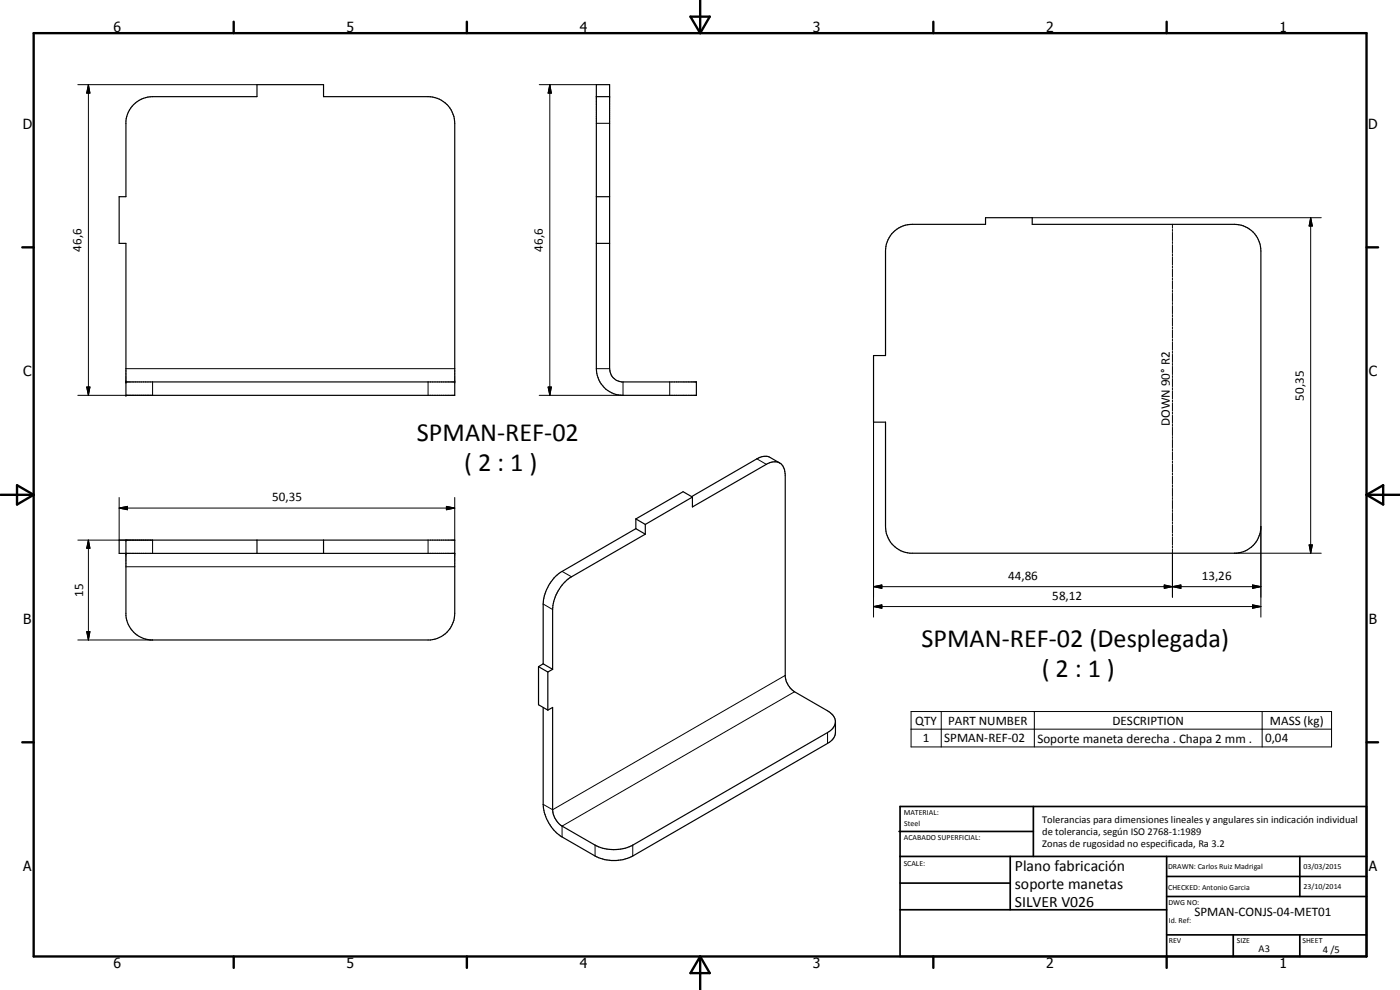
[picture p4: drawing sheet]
<svg xmlns="http://www.w3.org/2000/svg" width="420mm" height="297mm" viewBox="0 0 420 297" stroke-linecap="round" stroke-linejoin="round" font-family="sans-serif">
<g fill="none" stroke="#000" stroke-width=".35">
<path d="M40.1 31.4a8 8 0 0 1 5.7-2.4h31.3v-3.6h20v3.6h31.4a8 8 0 0 1 8 8v81.6h-98.7v-45.6h-2v-14h2v-22.7a8 8 0 0 1 2.3-4.9zM179 25.4h4v85.2a4 4 0 0 0 3.5 4h22.5v4h-22a8 8 0 0 1-8-8zM179 29h4M179 59h4M179 73h4M267.6 70.1a8.2 8.2 0 0 1 6.2-2.8h22v-2h14v2h60.6a7.9 7.9 0 0 1 8 8v82.7a8 8 0 0 1-7.3 8h-98a8.1 8.1 0 0 1-7.3-8v-31.3h-3.6v-20h3.6v-31.4a8.5 8.5 0 0 1 1.8-5.2zM37.8 114.6h98.7M234 138.9a4 4 0 0 1 1.7 3.7v60.5a6.4 6.4 0 0 0 2.8 4.5l9.9 5.7a4.1 4.1 0 0 1 2.3 3.2M234 138.9l-2.8-1.6a3.9 3.9 0 0 0-4.1 .4l-19.6 11.3M234 138.9a4 4 0 0 0-4 .4l-22.2 12.8v-3M190.8 158.6l-22.1 12.8a12.4 12.4 0 0 0-5.7 9.8v18M190.8 155.7v2.9"/>
<path d="M190.8 155.7l2.9 1.7M190.8 158.6l2.9 1.7M193.7 157.4v2.9M207.8 149.1l-2.8-1.6-14.2 8.2M207.8 149.1l-14.1 8.3M37.8 162.1v22.6a8.2 8.2 0 0 0 7.3 7.3h84.1a8.1 8.1 0 0 0 7.3-8v-21.9h-100.7v3.9h100.7M77.1 162.1v3.9M97.1 162.1v3.9M193.7 160.3l-22.2 12.8a12.5 12.5 0 0 0-5.6 9.8v17.9M163 199.2l2.9 1.6M163 199.2l-1.4 .8M161.6 200v11.5l2.8 1.6"/>
<path d="M161.6 200l2.8 1.6M163 212.3v29a12.5 12.5 0 0 0 5.7 9.8l9.9 5.7a12.5 12.5 0 0 0 9.6 .8l1.7-.8 58.5-33.7a4.1 4.1 0 0 0 2.3-3.3v-3.3M164.4 213.1l1.5-.8v30.7a6.3 6.3 0 0 0 2.8 4.9l9.9 5.7a12.5 12.5 0 0 0 11.3 0l58.5-33.8a4.1 4.1 0 0 0 2.3-3.3M164.4 201.6v11.5M165.9 200.8l-1.5 .8"/>
</g>
<g fill="none" stroke="#000" stroke-width=".3">
<path d="M23.4 25.4h53.7M26.5 25.4l.5 2.5h-1zM26.5 25.4v93.2M161.8 25.4h17.2M165 25.4l.5 2.5h-1zM165 25.4v93.2M179 37h4M309.8 65.3h86.7M351.9 67.3v1.2M351.9 68.8v.6M351.9 69.7v2.5M351.9 72.5v.6"/>
<path d="M351.9 73.4v2.4M351.9 76.1v.7M351.9 77v2.5M351.9 79.8v.6M393.3 65.3l.6 2.5h-1zM393.3 65.3v100.7M351.9 80.7v2.4M351.9 83.4v.7M351.9 84.4v2.4M351.9 87.1v.6M351.9 88v2.5M351.9 90.8v.6"/>
<path d="M351.9 91.7v2.4M351.9 94.4v.6M351.9 95.3v2.5M351.9 98.1v.6M351.9 99v2.4M26 116.1h1l-.5 2.5zM37.8 110.6h98.7M45.8 114.6v4h-22.4M128.5 114.6v4M164.5 116.1h1l-.5 2.5zM179 110.6h4M187 114.6v4h-25.2"/>
<path d="M201 114.6v4M351.9 101.7v.7M351.9 102.7v2.4M351.9 105.4v.6M351.9 106.3v2.5M351.9 109.1v.5M351.9 109.9v2.5M351.9 112.7v.6M351.9 113.6v2.4M351.9 116.3v.7M351.9 117.3v2.4M227.1 137.7l2.9 1.6"/>
<path d="M262.2 126.7v58.5M351.9 120v.6M351.9 120.9v2.5M351.9 123.7v.5M351.9 124.6v2.4M351.9 127.3v.6M351.9 128.2v2.5M351.9 131v.6M351.9 131.9v2.4M351.9 134.6v.7M351.9 135.6v2.4M351.9 138.3v.6"/>
<path d="M351.9 139.2v2.4M35.8 152.4l2.5-.5v1.1zM35.8 152.4h100.7M35.8 149.3v12.8M134 151.9l2.5 .5-2.5 .6zM136.5 149.3v12.8M351.9 141.9v.6M351.9 142.9v2.4M351.9 145.6v.6M351.9 146.5v2.5M351.9 149.3v.6M351.9 150.2v2.4"/>
<path d="M351.9 152.9v.6M351.9 153.8v2.5M351.9 156.5v.6M351.9 157.5v2.4M378.4 158v27.2M23.4 162.1h22.4v3.9M26.5 162.1l.5 2.4h-1zM26.5 162.1v29.9M37.8 170.1h98.7M128.5 162.1v3.9M168.7 171.4l2.8 1.7M262.2 176l2.5-.5v1z"/>
<path d="M262.2 176h116.2M349.4 175.5l2.5 .5-2.5 .5zM351.9 176l2.5-.5v1zM351.9 160.2v.6M351.9 161.1v2.5M351.9 163.9v.6M351.9 164.8v14.4M370.4 166h26.1M375.9 175.5l2.5 .5-2.5 .5zM392.9 163.5h1l-.6 2.5zM23.4 192h22.4M26 189.5h1l-.5 2.5z"/>
<path d="M163 181.2l2.9 1.7M262.2 182l2.5-.5v1zM262.2 182h116.2M375.9 181.5l2.5 .5-2.5 .5zM235.7 202.6l-69.8 40.4-2.9-1.7M238.5 207.6l-69.8 40.3v3.2M248.4 219.8v3.3M273.4 213.5h126.2v10.6h-126.2zM273.4 218.8h126.2M282.5 213.5v10.6M310.4 213.5v10.6M378.8 213.5v10.6"/>
<path d="M178.6 253.6v3.2M189.9 253.6v3.2"/>
</g>
<g fill="#000">
<circle cx="37.8" cy="114.6" r=".18"/>
<circle cx="37.8" cy="118.6" r=".18"/>
<circle cx="136.5" cy="114.6" r=".18"/>
<circle cx="37.8" cy="166" r=".18"/>
<circle cx="37.8" cy="162.1" r=".18"/>
</g>
<g fill="none" stroke="#000" stroke-width=".71">
<path d="M10.1 9.9h400v277.1h-400zM70.1 6.5v3.4M140.1 6.5v3.4M207.2 5h5.8l-2.9 4.9zM210.1 0v9.9M280.1 6.5v3.4M350.1 6.5v3.4M6.7 74.2h3.4M410.1 74.2h3.5M.1 148.5h10M5.1 145.6l5 2.9-5 2.9zM410.1 148.5h10"/>
<path d="M410.1 148.5l5-2.9v5.8zM6.7 222.7h3.4M410.1 222.7h3.5M70.1 287v3.4M140.1 287v3.4M210.1 287v10M210.1 287l2.9 5h-5.8zM280.1 287v3.4M350.1 287v3.4"/>
</g>
<g fill="none" stroke="#000" stroke-width=".51">
<path d="M269.8 249.5h40.3M270.1 242h140v45h-140zM270.1 257h140M303.2 257v16M310.1 242v15M350.1 257v30M390.1 257v12M270.1 265h33.1M270.1 273h80M350.1 269h60M350.1 263h60M350.1 280.5h60"/>
<path d="M370.1 280.5v6.5M390.1 280.5v6.5"/>
</g>
<g fill="#000">
<path d="M26.5 25.4l.5 2.5h-1zM165 25.4l.5 2.5h-1zM393.3 65.3l.6 2.5h-1zM26 116.1h1l-.5 2.5zM164.5 116.1h1l-.5 2.5zM35.8 152.4l2.5-.5v1.1zM134 151.9l2.5 .5-2.5 .6zM26.5 162.1l.5 2.4h-1zM262.2 176l2.5-.5v1zM349.4 175.5l2.5 .5-2.5 .5zM351.9 176l2.5-.5v1zM375.9 175.5l2.5 .5-2.5 .5z"/>
<path d="M392.9 163.5h1l-.6 2.5zM26 189.5h1l-.5 2.5zM262.2 182l2.5-.5v1zM375.9 181.5l2.5 .5-2.5 .5z"/>
</g>
<g font-size="7.9">
<text x="125.1" y="132.3">SPMAN-REF-02</text>
<text x="139.3" y="141.4">( 2 : 1 )</text>
<text x="276.6" y="194.2">SPMAN-REF-02 (Desplegada)</text>
<text x="312.6" y="203.2">( 2 : 1 )</text>
</g>
<g font-size="4.7">
<text x="304.6" y="261.2">Plano fabricación</text>
<text x="304.6" y="266.6">soporte manetas</text>
<text x="304.6" y="272">SILVER V026</text>
</g>
<g font-size="4.2">
<text x="34" y="9.6">6</text>
<text x="104" y="9.6">5</text>
<text x="174" y="9.6">4</text>
<text x="244" y="9.6">3</text>
<text x="314" y="9.6">2</text>
<text x="384" y="9.6">1</text>
<text x="6.8" y="38.7">D</text>
<text x="410.6" y="38.7">D</text>
<text x="7" y="112.9">C</text>
<text x="410.8" y="112.9">C</text>
<text x="7" y="187.1">B</text>
<text x="410.8" y="187.1">B</text>
<text x="7" y="261.4">A</text>
<text x="410.8" y="261.4">A</text>
<text x="34" y="290.4">6</text>
<text x="104" y="290.4">5</text>
<text x="174" y="290.4">4</text>
<text x="244" y="290.4">3</text>
<text x="314" y="290.4">2</text>
<text x="384" y="290.4">1</text>
</g>
<g font-size="3.9">
<text x="24.5" y="75.5" transform="rotate(-90 24.5 75.5)">46,6</text>
<text x="162.9" y="75.5" transform="rotate(-90 162.9 75.5)">46,6</text>
<text x="391.3" y="120.2" transform="rotate(-90 391.3 120.2)">50,35</text>
<text x="351.1" y="127.8" transform="rotate(-90 351.1 127.8)">DOWN 90° R2</text>
<text x="81.6" y="150.4">50,35</text>
<text x="302.5" y="173.9">44,86</text>
<text x="360.7" y="173.9">13,26</text>
<text x="25" y="179" transform="rotate(-90 25 179)">15</text>
<text x="315.8" y="180">58,12</text>
<text x="274.7" y="217.4">QTY</text>
<text x="284.5" y="217.4">PART NUMBER</text>
<text x="333.9" y="217.4">DESCRIPTION</text>
<text x="381.1" y="217.5">MASS (kg)</text>
<text x="276.9" y="222.7">1</text>
<text x="283.4" y="222.7">SPMAN-REF-02</text>
<text x="311.4" y="222.8">Soporte maneta derecha . Chapa 2 mm .</text>
<text x="379.7" y="222.7">0,04</text>
<text x="358.5" y="275">SPMAN-CONJS-04-MET01</text>
</g>
<g font-size="3.1">
<text x="312.7" y="246.8">Tolerancias para dimensiones lineales y angulares sin indicación individual</text>
<text x="312.7" y="250.4">de tolerancia, según ISO 2768-1:1989</text>
<text x="312.7" y="254">Zonas de rugosidad no especificada, Ra 3.2</text>
<text x="377.7" y="285.6">A3</text>
<text x="397" y="285.9">4 /5</text>
</g>
<g font-size="2.4">
<text x="271.2" y="244.4">MATERIAL:</text>
<text x="271.3" y="252">ACABADO SUPERFICIAL:</text>
<text x="271.4" y="247.9">Steel</text>
<text x="271.2" y="259.7">SCALE:</text>
<text x="350.6" y="260.8">DRAWN: Carlos Ruiz Madrigal</text>
<text x="391.2" y="260.6">03/03/2015</text>
<text x="350.6" y="267">CHECKED: Antonio Garcia</text>
<text x="391.2" y="266.7">23/10/2014</text>
<text x="350.6" y="271.4">DWG NO:</text>
<text x="350.8" y="276.9">Id. Ref:</text>
<text x="350.8" y="282.8">REV</text>
<text x="371.2" y="282.9">SIZE</text>
<text x="390.9" y="282.9">SHEET</text>
</g>
</svg>
